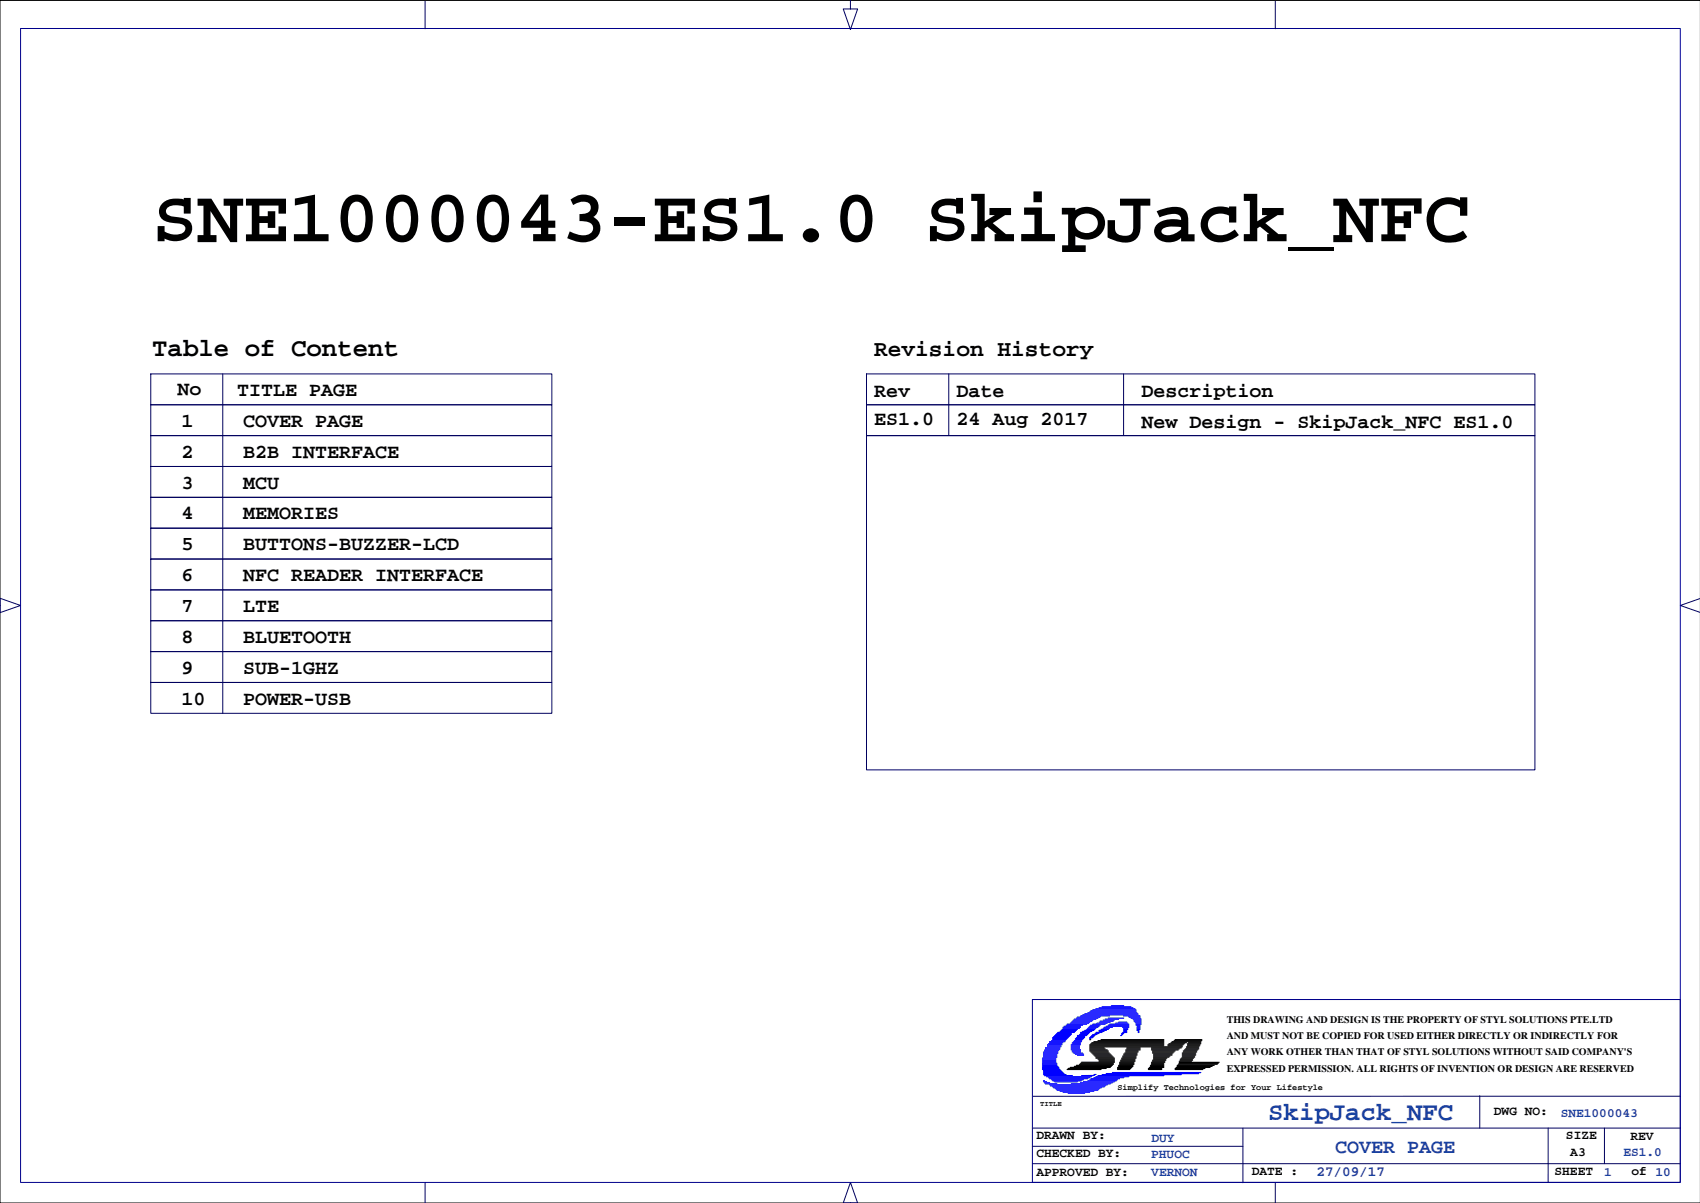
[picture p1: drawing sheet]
<svg xmlns="http://www.w3.org/2000/svg" width="420mm" height="297mm" viewBox="0 0 420 297" stroke-linecap="round" stroke-linejoin="round" font-family="sans-serif">
<path d="M419.9 .1h-419.9v296.9h419.9M290.9 262.8h9.7M291.1 262.6h9.7M291.2 262.5h9.7M301.1 262.3h-9.9" fill="none" stroke="#000" stroke-width=".25"/>
<g fill="none" stroke="#00005e" stroke-width=".25">
<path d="M210 0v2.2h1.8l-1.8 5.1-1.8-5.1h1.8M105 .2v6.9M314.9 .2v6.9M37.2 99.9h99.1v7.7h-99.1zM37.2 92.3h99.1v7.6h-99.1zM55 92.3v83.8M214 99.9h165v7.7h-165zM214 92.3h165v7.6h-165zM234.3 92.3v15.3M277.5 92.3v15.3M37.2 115.2h99.1v7.6h-99.1zM37.2 107.6h99.1v7.6h-99.1z"/>
<path d="M214 107.6h165v82.5h-165zM37.2 138h99.1v7.7h-99.1zM37.2 130.4h99.1v7.6h-99.1zM37.2 122.8h99.1v7.6h-99.1zM-.1 149.5l.1-1.8 5.1 1.8-5.1 1.8v-1.8M37.2 153.3h99.1v7.6h-99.1zM37.2 145.7h99.1v7.6h-99.1zM419.9 147.8l-5 1.7 5 1.7M37.2 160.9h99.1v7.6h-99.1zM37.2 168.5h99.1v7.6h-99.1zM254.9 278.5h160M306.9 278.5v13.5"/>
<path d="M365.4 270.5v8M382.3 278.5v13.5M396.2 278.5v8.8M414.9 270.7h-159.9M105 292v5.1M210 297h1.8l-1.8-5-1.8 5 1.8 .1M254.9 287.3h160M254.9 283h52M314.9 292v5.1"/>
</g>
<path d="M5.1 7h409.8v285h-409.8zM254.9 246.8h160v45.2h-160z" fill="none" stroke="#00008b" stroke-width=".25"/>
<g fill="none" stroke="#00f" stroke-width=".3">
<path d="M257.7 259.8h3.5M257.9 259.2h3.6M257.9 259.5h3.3M258.2 258.7h3.5M258.2 259h3.5M258.7 258h3.6M258.7 258.2h3.3M258.7 258.5h3.3M259 257.7h3.3M259.2 257.2h3.8M259.2 257.5h3.3M259.7 257h3.3"/>
<path d="M260 256.2h3.8M260 256.5h3.5M260 256.7h3.3M260.2 255.9h3.8M260.5 255.7h3.8M260.7 255.4h3.8M261 255.2h3.5M261.2 254.9h4.1M261.7 254.7h3.9M262 254.4h3.8M262.3 254.2h3.8M262.5 253.7h4.3"/>
<path d="M262.5 253.9h4.1M262.8 253.4h4M263.3 253.1h4M263.5 252.9h4.8M264.3 252.6h4.6M264.5 252.4h4.6M264.5 258h2.3M264.5 258.2h2.1M264.5 258.5h2.1M264.5 258.7h2.1M264.5 259h2.1M264.5 259.2h2.3"/>
<path d="M264.8 252.1h4.8M264.8 257.5h2M264.8 257.7h2M264.8 259.5h2M264.8 259.8h2M265 251.9h4.9M265 257.2h2.1M265.3 251.6h5.3M265.3 257h1.8M265.6 256.5h2M265.6 256.7h1.7M265.8 251.4h5.3"/>
<path d="M265.8 256.2h2M266.1 251.1h5.5M266.1 255.7h2.2M266.1 255.9h1.7M266.6 255.4h2M266.8 250.9h7.1M266.8 254.9h2.3M266.8 255.2h2.1M267.3 250.6h13.7M267.3 254.7h2.3M267.8 250.4h13.2M267.8 254.4h2.3"/>
<path d="M268.3 254.2h2.1M268.6 250.1h12.2M268.6 253.9h2M268.9 253.7h2.2M269.1 249.8h11.4M269.1 253.4h2.3M269.1 256.2h.8M269.1 256.5h.3M269.4 249.6h11.1M269.4 253.1h2.2M269.4 255.9h.7M269.6 255.7h.8"/>
<path d="M269.9 249.3h10.6M269.9 252.9h3M269.9 255.4h1M270.4 255.2h1M270.6 249.1h9.7M270.6 254.9h1.6M270.9 252.6h2.5M271.4 248.8h8.4M271.4 252.4h2.8M271.4 254.4h1.8M271.4 254.7h1.3M271.6 252.1h3.4"/>
<path d="M271.9 254.2h1.8M272.2 248.6h7.1M272.4 251.9h2.8M272.4 253.9h1.5M272.7 253.7h2M272.9 251.6h3.3M273.2 253.4h5.6M273.7 251.4h3.8M273.7 253.1h5.1M273.9 252.9h4.9M274.4 248.3h3.1M275.5 252.6h3"/>
<path d="M276.2 252.4h2.1M276.7 255.7h.3M277 255.2h.5M277 255.4h.2M277.2 253.7h1.6M277.2 254.9h1.1M277.5 250.9h4.1M277.5 253.9h1M277.5 254.2h1M277.5 254.4h.8M277.5 254.7h.8M278.8 251.1h2.8"/>
<path d="M279.3 251.4h2.3M279.8 251.6h2M280 251.9h1.8M280 252.1h1.8M280.3 252.4h1.5M280.5 252.6h1.3M280.5 252.9h1.3M280.5 253.1h1.1M280.8 253.4h.8M280.8 253.7h.8M280.8 253.9h.8M280.8 254.2h.8"/>
<path d="M280.8 254.4h.5M281 254.7h.1M281 254.9h.1M257.4 261.3h3.3M257.4 261.5h3.3M257.4 261.8h3.3M257.4 262h3.3M257.4 262.3h3.3M257.4 262.5h3.6M257.4 262.8h3.6M257.4 263.1h3.6M257.4 263.3h3.8"/>
<path d="M257.4 263.6h4.1M257.4 263.8h4.1M257.4 264.1h4.3M257.7 260h3.5M257.7 260.3h3.3M257.7 260.5h3.3M257.7 260.8h3.3M257.7 261h3.3M257.7 264.3h4.3M257.7 264.6h4.6M257.7 264.8h4.8M257.7 265.1h5.1"/>
<path d="M257.7 265.3h5.6M257.7 266.9h.2M257.7 267.1h.7M257.9 265.6h6.9M257.9 267.4h1.3M258.2 267.6h2.8M258.4 265.8h11.2M259 266.1h10.1M259.2 266.4h9.4M259.2 267.9h14.2M259.5 268.1h13.4M259.7 266.6h7.9"/>
<path d="M260 266.9h7.1M260 268.4h12.7M260.2 268.6h11.7M260.5 267.1h5.6M260.7 268.9h10.7M261 269.1h10.1M261.7 269.4h8.4M262.5 269.7h6.6M263.8 269.9h4M264.5 267.6h9.7M265 260h2.3M265.6 260.3h2"/>
<path d="M266.1 260.5h1.5M266.8 267.4h7.9M267.6 267.1h7.6M268.6 266.9h7.1M269.1 266.6h6.9M269.4 266.4h7.1M270.1 266.1h7.4M270.2 265.5l-3.1 .1M270.6 265.8h8.2M270.7 265.3h-.6M271.1 265.6h16.3M272.2 265.3h19.5"/>
<path d="M273.2 265.1h22.8M274.7 264.8h21.8"/>
</g>
<g fill="none" stroke="#000" stroke-width=".3">
<path d="M269.1 258h18.3M269.1 258.2h18.3M269.1 258.5h22.9M269.1 258.7h3.6M269.1 259h3.8M269.1 259.2h4.3M269.1 259.5h4.6M269.4 257.7h18M269.4 259.8h4.3M269.6 257.5h17.8M270.1 257.2h17.3M271.1 257h16.3"/>
<path d="M271.9 256.7h15.5M278 259.2h3.6M278 259.5h3M278 259.8h3M278.3 258.7h3.3M278.3 259h3.3M284.3 258.7h7.4M284.3 259h6.9M284.3 259.2h6.6M284.6 259.5h5.6M284.6 259.8h5.3M288.4 258h3.8"/>
<path d="M288.4 258.2h3.6M288.7 257.7h3.8M289.2 257.5h3.8M289.4 257.2h7.1M289.9 257h6.9M290.2 256.7h6.6M292.2 259.5h3.3M292.2 259.8h3.3M292.5 259.2h3.3M292.7 259h3.3M293 258.5h3M293 258.7h3"/>
<path d="M293.2 257.7h3.3M293.2 258h3.1M293.2 258.2h3.1M293.5 257.5h3M263.5 264.1h8.4M263.8 263.8h9.4M264.3 263.6h9.9M265.3 263.3h9.1M265.8 263.1h8.9M266.6 262.8h8.4M266.8 262.5h8.2M267.1 262.3h8.1"/>
<path d="M269.6 260h4.3M269.9 260.3h4.3M270.1 260.5h4.3M270.4 260.8h4.3M270.6 261h4.4M270.6 261.3h4.6M271.1 261.5h4.1M271.4 261.8h3.8M271.4 262h3.8M276 263.6h3.5M276 263.8h3.3M276 264.1h3"/>
<path d="M276.2 263.1h3.6M276.2 263.3h3.6M276.5 262.3h3.5M276.5 262.5h3.5M276.5 262.8h3.5M276.7 261.8h3.6M276.7 262h3.6M277 261.3h3.5M277 261.5h3.3M277.2 260.8h3.3M277.2 261h3.3M277.5 260.3h3.3"/>
<path d="M277.5 260.5h3.3M277.7 260h3.1M283.6 263.8h3.3M283.6 264.1h3.3M283.8 263.6h3.6M284.1 263.1h3.3M284.1 263.3h3.3M284.3 262.3h3.3M284.3 262.5h3.1M284.3 262.8h3.1M284.6 260h5.1M284.6 261.8h3.3"/>
<path d="M284.6 262h3M284.9 260.3h4.5M284.9 260.5h4.5M284.9 260.8h4M284.9 261h3.8M284.9 261.3h3.3M284.9 261.5h3M290.2 263.8h7.4M290.2 264.1h6.8M290.4 263.6h8.4M290.7 263.1h9.1M290.7 263.3h8.6"/>
<path d="M291.2 262h3.1M291.5 261.5h3M291.5 261.8h3M291.7 261.3h3.1M292 260h3.3M292 260.3h3.3M292 260.5h3.3M292 260.8h3M292 261h3"/>
</g>
<path d="M269.1 256.7h.1" fill="none" stroke="#00001c" stroke-width=".3"/>
<text font-size="18.7" x="37.6" y="59.6">SNE1000043-ES1.0 SkipJack_NFC</text>
<text font-size="6.3" x="37.6" y="88">Table of Content</text>
<text font-size="6.3" fill="#1741a1" x="313.2" y="276.5">SkipJack_NFC</text>
<text font-size="5.6" x="215.9" y="87.8">Revision History</text>
<g font-size="4.9">
<text x="43.8" y="97.4">No</text>
<text x="58.6" y="97.8">TITLE PAGE</text>
<text x="215.9" y="98.1">Rev</text>
<text x="236.2" y="98.1">Date</text>
<text x="281.9" y="98.1">Description</text>
<text x="44.9" y="105.4">1</text>
<text x="60.1" y="105.4">COVER PAGE</text>
<text x="215.9" y="105">ES1.0</text>
<text x="236.2" y="105">24 Aug 2017</text>
<text x="281.9" y="105.7">New Design - SkipJack_NFC ES1.0</text>
<text x="44.9" y="113">2</text>
<text x="60.1" y="113">B2B INTERFACE</text>
<text x="44.9" y="120.6">3</text>
<text x="60.1" y="120.6">MCU</text>
<text x="44.9" y="128.3">4</text>
<text x="60.1" y="128.3">MEMORIES</text>
<text x="44.9" y="135.9">5</text>
<text x="60.1" y="135.9">BUTTONS-BUZZER-LCD</text>
<text x="44.9" y="143.5">6</text>
<text x="60.1" y="143.5">NFC READER INTERFACE</text>
<text x="44.9" y="151.1">7</text>
<text x="60.1" y="151.1">LTE</text>
<text x="44.9" y="158.7">8</text>
<text x="60.1" y="158.7">BLUETOOTH</text>
<text x="44.9" y="166.4">9</text>
<text x="60.1" y="166.4">SUB-1GHZ</text>
<text x="44.9" y="174">10</text>
<text x="60.1" y="174">POWER-USB</text>
</g>
<text font-size="4.9" fill="#1741a1" x="329.7" y="284.6">COVER PAGE</text>
<text font-size="3.5" fill="#1741a1" x="325.1" y="290.3">27/09/17</text>
<g font-size="3.2">
<text x="368.9" y="275.3">DWG NO:</text>
<text x="255.9" y="281.3">DRAWN BY:</text>
<text x="386.7" y="281.2">SIZE</text>
<text x="402.6" y="281.4">REV</text>
<text x="255.9" y="285.8">CHECKED BY:</text>
<text x="387.8" y="285.5">A3</text>
<text x="255.9" y="290.3">APPROVED BY:</text>
<text x="309.1" y="290">DATE :</text>
<text x="383.9" y="290">SHEET</text>
<text x="402.9" y="290">of 10</text>
</g>
<g font-size="3.2" fill="#1741a1">
<text x="385.4" y="275.7">SNE1000043</text>
<text x="284.3" y="282">DUY</text>
<text x="284.3" y="286">PHUOC</text>
<text x="400.9" y="285.5">ES1.0</text>
<text x="284.3" y="290.5">VERNON</text>
<text x="396.1" y="290.4">1</text>
</g>
<g font-size="2.5">
<text x="302.9" y="252.6">THIS DRAWING AND DESIGN IS THE PROPERTY OF STYL SOLUTIONS PTE.LTD</text>
<text x="302.9" y="256.6">AND MUST NOT BE COPIED FOR USED EITHER DIRECTLY OR INDIRECTLY FOR</text>
<text x="302.9" y="260.6">ANY WORK OTHER THAN THAT OF STYL SOLUTIONS WITHOUT SAID COMPANY'S</text>
<text x="302.9" y="264.6">EXPRESSED PERMISSION. ALL RIGHTS OF INVENTION OR DESIGN ARE RESERVED</text>
</g>
<text font-size="2.1" x="275.9" y="269.2">Simplify Technologies for Your Lifestyle</text>
<text font-size="1.8" x="256.9" y="273.1">TITLE</text>
</svg>
